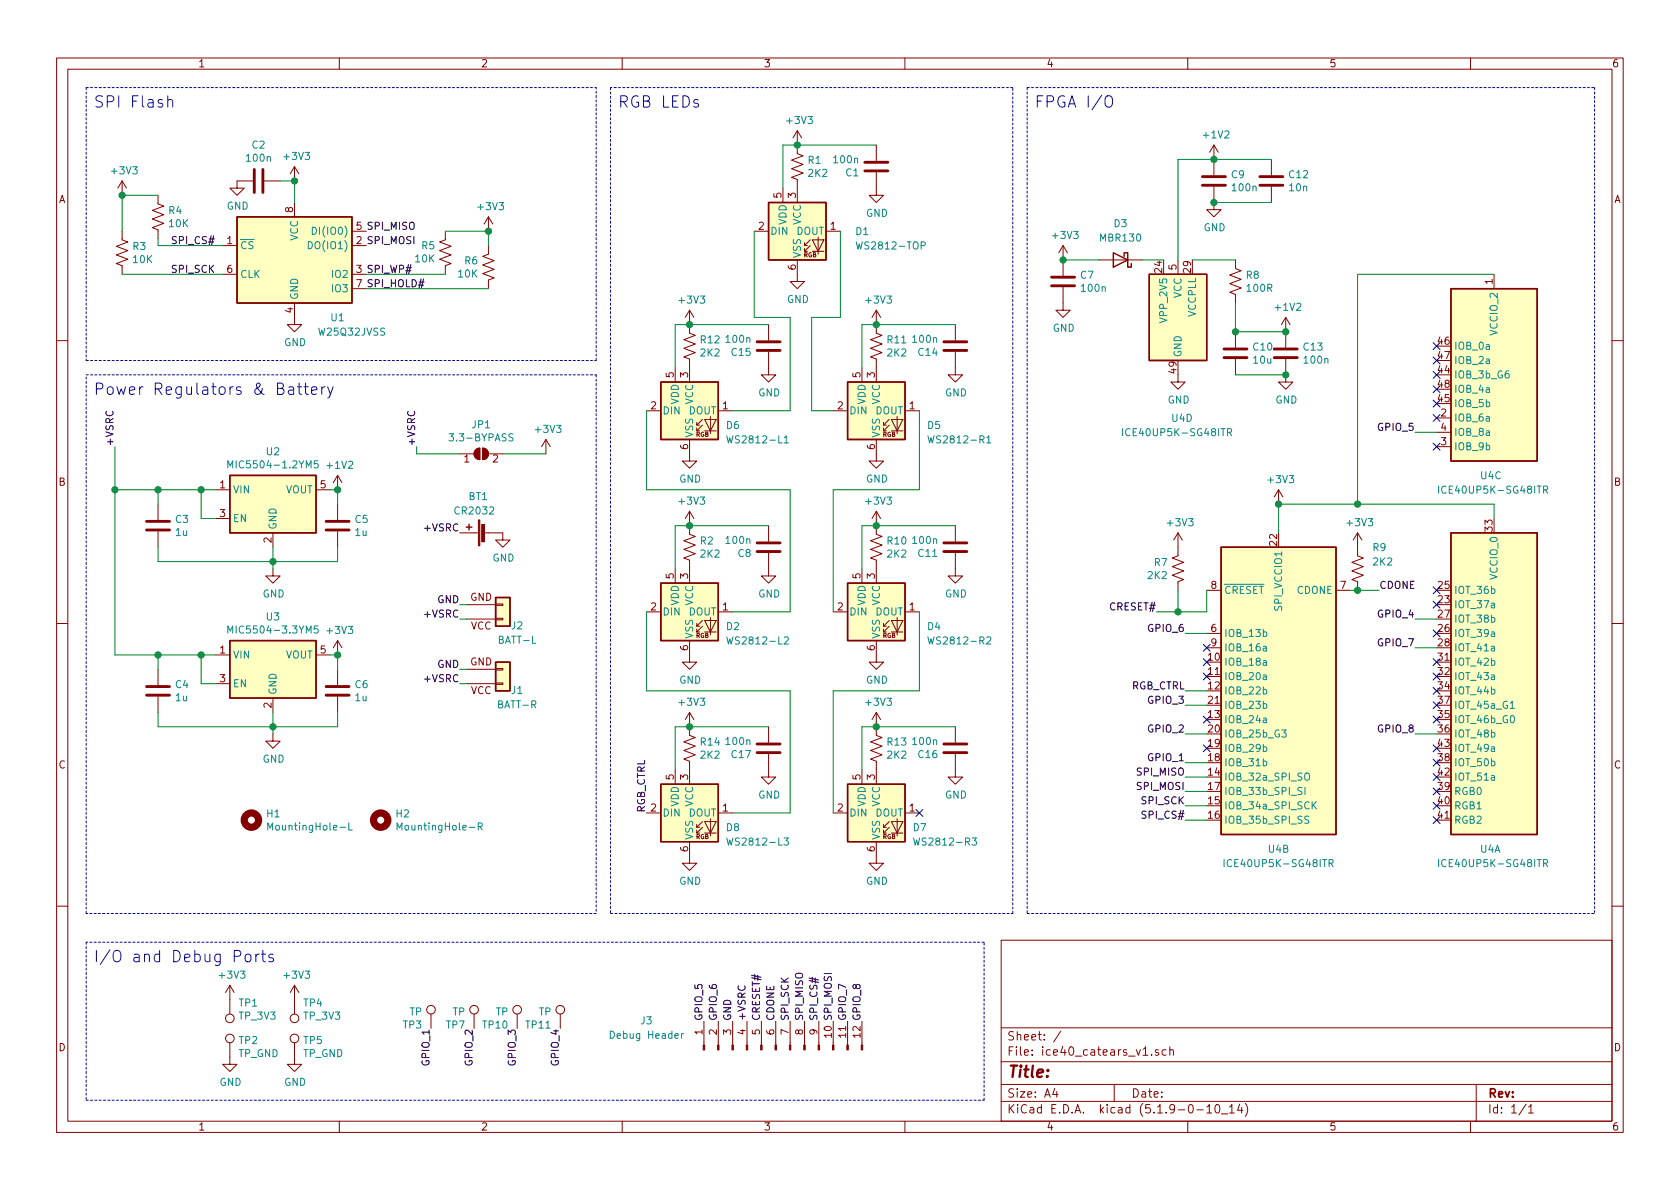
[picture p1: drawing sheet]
EESchema Schematic File Version 4
EELAYER 30 0
EELAYER END
$Descr A4 11693 8268
encoding utf-8
Sheet 1 1
Title ""
Date ""
Rev ""
Comp ""
Comment1 ""
Comment2 ""
Comment3 ""
Comment4 ""
$EndDescr
$Comp
L power:GND #PWR011
U 1 1
P 1900 3950
F 0 "#PWR011" H 1900 3700 50  0001 C CNN
F 1 "GND" H 1905 3777 50  0000 C CNN
F 2 "" H 1900 3950 50  0001 C CNN
F 3 "" H 1900 3950 50  0001 C CNN
	1    1900 3950
	1    0    0    -1  
$EndComp
$Comp
L Regulator_Linear:MIC5504-1.2YM5 U2
U 1 1
P 1900 3500
F 0 "U2" H 1900 3867 50  0000 C CNN
F 1 "MIC5504-1.2YM5" H 1900 3776 50  0000 C CNN
F 2 "Package_TO_SOT_SMD:SOT-23-5" H 1900 3100 50  0001 C CNN
F 3 "http://ww1.microchip.com/downloads/en/DeviceDoc/MIC550X.pdf" H 1650 3750 50  0001 C CNN
	1    1900 3500
	1    0    0    -1  
$EndComp
$Comp
L Device:C C5
U 1 1
P 2350 3650
F 0 "C5" H 2465 3696 50  0000 L CNN
F 1 "1u" H 2465 3605 50  0000 L CNN
F 2 "Capacitor_SMD:C_0603_1608Metric" H 2388 3500 50  0001 C CNN
F 3 "~" H 2350 3650 50  0001 C CNN
	1    2350 3650
	1    0    0    -1  
$EndComp
$Comp
L power:+1V2 #PWR013
U 1 1
P 2350 3400
F 0 "#PWR013" H 2350 3250 50  0001 C CNN
F 1 "+1V2" H 2365 3573 50  0000 C CNN
F 2 "" H 2350 3400 50  0001 C CNN
F 3 "" H 2350 3400 50  0001 C CNN
	1    2350 3400
	1    0    0    -1  
$EndComp
Wire Wire Line
	1900 3800 1900 3900
Wire Wire Line
	2300 3400 2350 3400
Wire Wire Line
	2350 3500 2350 3400
Wire Wire Line
	2350 3800 2350 3900
Wire Wire Line
	2350 3900 1900 3900
Connection ~ 1900 3900
Wire Wire Line
	1900 3900 1900 3950
Wire Wire Line
	1500 3600 1400 3600
Wire Wire Line
	1400 3600 1400 3400
Wire Wire Line
	1400 3400 1500 3400
$Comp
L Device:C C3
U 1 1
P 1100 3650
F 0 "C3" H 1215 3696 50  0000 L CNN
F 1 "1u" H 1215 3605 50  0000 L CNN
F 2 "Capacitor_SMD:C_0603_1608Metric" H 1138 3500 50  0001 C CNN
F 3 "~" H 1100 3650 50  0001 C CNN
	1    1100 3650
	1    0    0    -1  
$EndComp
Wire Wire Line
	1900 3900 1100 3900
Wire Wire Line
	1100 3900 1100 3800
Wire Wire Line
	1100 3500 1100 3400
Wire Wire Line
	1100 3400 1400 3400
Connection ~ 1400 3400
Wire Wire Line
	1100 3400 800  3400
Wire Wire Line
	800  3400 800  3100
Connection ~ 1100 3400
Text Label 800  3100 1    50   ~ 0
+VSRC
$Comp
L power:GND #PWR012
U 1 1
P 1900 5100
F 0 "#PWR012" H 1900 4850 50  0001 C CNN
F 1 "GND" H 1905 4927 50  0000 C CNN
F 2 "" H 1900 5100 50  0001 C CNN
F 3 "" H 1900 5100 50  0001 C CNN
	1    1900 5100
	1    0    0    -1  
$EndComp
$Comp
L Device:C C6
U 1 1
P 2350 4800
F 0 "C6" H 2465 4846 50  0000 L CNN
F 1 "1u" H 2465 4755 50  0000 L CNN
F 2 "Capacitor_SMD:C_0603_1608Metric" H 2388 4650 50  0001 C CNN
F 3 "~" H 2350 4800 50  0001 C CNN
	1    2350 4800
	1    0    0    -1  
$EndComp
Wire Wire Line
	1900 4950 1900 5050
Wire Wire Line
	2300 4550 2350 4550
Wire Wire Line
	2350 4650 2350 4550
Wire Wire Line
	2350 4950 2350 5050
Wire Wire Line
	2350 5050 1900 5050
Connection ~ 1900 5050
Wire Wire Line
	1900 5050 1900 5100
Wire Wire Line
	1500 4750 1400 4750
Wire Wire Line
	1400 4750 1400 4550
Wire Wire Line
	1400 4550 1500 4550
$Comp
L Device:C C4
U 1 1
P 1100 4800
F 0 "C4" H 1215 4846 50  0000 L CNN
F 1 "1u" H 1215 4755 50  0000 L CNN
F 2 "Capacitor_SMD:C_0603_1608Metric" H 1138 4650 50  0001 C CNN
F 3 "~" H 1100 4800 50  0001 C CNN
	1    1100 4800
	1    0    0    -1  
$EndComp
Wire Wire Line
	1900 5050 1100 5050
Wire Wire Line
	1100 5050 1100 4950
Wire Wire Line
	1100 4650 1100 4550
Wire Wire Line
	1100 4550 1400 4550
Connection ~ 1400 4550
Wire Wire Line
	1100 4550 800  4550
Connection ~ 1100 4550
Wire Wire Line
	800  3400 800  4550
Connection ~ 800  3400
$Comp
L Regulator_Linear:MIC5504-3.3YM5 U3
U 1 1
P 1900 4650
F 0 "U3" H 1900 5017 50  0000 C CNN
F 1 "MIC5504-3.3YM5" H 1900 4926 50  0000 C CNN
F 2 "Package_TO_SOT_SMD:SOT-23-5" H 1900 4250 50  0001 C CNN
F 3 "http://ww1.microchip.com/downloads/en/DeviceDoc/MIC550X.pdf" H 1650 4900 50  0001 C CNN
	1    1900 4650
	1    0    0    -1  
$EndComp
$Comp
L power:+3V3 #PWR014
U 1 1
P 2350 4550
F 0 "#PWR014" H 2350 4400 50  0001 C CNN
F 1 "+3V3" H 2365 4723 50  0000 C CNN
F 2 "" H 2350 4550 50  0001 C CNN
F 3 "" H 2350 4550 50  0001 C CNN
	1    2350 4550
	1    0    0    -1  
$EndComp
Text Label 3200 4300 2    50   ~ 0
+VSRC
$Comp
L power:GND #PWR09
U 1 1
P 2050 2200
F 0 "#PWR09" H 2050 1950 50  0001 C CNN
F 1 "GND" H 2055 2027 50  0000 C CNN
F 2 "" H 2050 2200 50  0001 C CNN
F 3 "" H 2050 2200 50  0001 C CNN
	1    2050 2200
	1    0    0    -1  
$EndComp
$Comp
L Device:C C2
U 1 1
P 1800 1250
F 0 "C2" V 1548 1250 50  0000 C CNN
F 1 "100n" V 1639 1250 50  0000 C CNN
F 2 "Capacitor_SMD:C_0603_1608Metric" H 1838 1100 50  0001 C CNN
F 3 "~" H 1800 1250 50  0001 C CNN
	1    1800 1250
	0    1    1    0   
$EndComp
$Comp
L power:+3V3 #PWR08
U 1 1
P 2050 1250
F 0 "#PWR08" H 2050 1100 50  0001 C CNN
F 1 "+3V3" H 2065 1423 50  0000 C CNN
F 2 "" H 2050 1250 50  0001 C CNN
F 3 "" H 2050 1250 50  0001 C CNN
	1    2050 1250
	1    0    0    -1  
$EndComp
Wire Wire Line
	2050 1250 1950 1250
Wire Wire Line
	2050 1250 2050 1400
Connection ~ 2050 1250
$Comp
L power:GND #PWR07
U 1 1
P 1650 1250
F 0 "#PWR07" H 1650 1000 50  0001 C CNN
F 1 "GND" H 1655 1077 50  0000 C CNN
F 2 "" H 1650 1250 50  0001 C CNN
F 3 "" H 1650 1250 50  0001 C CNN
	1    1650 1250
	1    0    0    -1  
$EndComp
$Comp
L Memory_Flash:W25Q32JVSS U1
U 1 1
P 2050 1800
F 0 "U1" H 2350 1400 50  0000 C CNN
F 1 "W25Q32JVSS" H 2450 1300 50  0000 C CNN
F 2 "Package_SO:SOIC-8_5.23x5.23mm_P1.27mm" H 2050 1800 50  0001 C CNN
F 3 "http://www.winbond.com/resource-files/w25q32jv%20revg%2003272018%20plus.pdf" H 2050 1800 50  0001 C CNN
	1    2050 1800
	1    0    0    -1  
$EndComp
$Comp
L Device:R_US R3
U 1 1
P 850 1750
F 0 "R3" H 918 1796 50  0000 L CNN
F 1 "10K" H 918 1705 50  0000 L CNN
F 2 "Resistor_SMD:R_0805_2012Metric" V 890 1740 50  0001 C CNN
F 3 "~" H 850 1750 50  0001 C CNN
	1    850  1750
	1    0    0    -1  
$EndComp
$Comp
L Device:R_US R4
U 1 1
P 1100 1500
F 0 "R4" H 1168 1546 50  0000 L CNN
F 1 "10K" H 1168 1455 50  0000 L CNN
F 2 "Resistor_SMD:R_0805_2012Metric" V 1140 1490 50  0001 C CNN
F 3 "~" H 1100 1500 50  0001 C CNN
	1    1100 1500
	1    0    0    -1  
$EndComp
$Comp
L Device:R_US R5
U 1 1
P 3100 1750
F 0 "R5" H 3033 1704 50  0000 R CNN
F 1 "10K" H 3033 1795 50  0000 R CNN
F 2 "Resistor_SMD:R_0805_2012Metric" V 3140 1740 50  0001 C CNN
F 3 "~" H 3100 1750 50  0001 C CNN
	1    3100 1750
	1    0    0    1   
$EndComp
$Comp
L Device:R_US R6
U 1 1
P 3400 1850
F 0 "R6" H 3468 1896 50  0000 L CNN
F 1 "10K" H 3468 1805 50  0000 L CNN
F 2 "Resistor_SMD:R_0805_2012Metric" V 3440 1840 50  0001 C CNN
F 3 "~" H 3400 1850 50  0001 C CNN
	1    3400 1850
	-1   0    0    -1  
$EndComp
Wire Wire Line
	3100 1600 3400 1600
Wire Wire Line
	3400 1600 3400 1700
$Comp
L power:+3V3 #PWR04
U 1 1
P 850 1350
F 0 "#PWR04" H 850 1200 50  0001 C CNN
F 1 "+3V3" H 865 1523 50  0000 C CNN
F 2 "" H 850 1350 50  0001 C CNN
F 3 "" H 850 1350 50  0001 C CNN
	1    850  1350
	1    0    0    -1  
$EndComp
$Comp
L power:+3V3 #PWR010
U 1 1
P 3400 1600
F 0 "#PWR010" H 3400 1450 50  0001 C CNN
F 1 "+3V3" H 3415 1773 50  0000 C CNN
F 2 "" H 3400 1600 50  0001 C CNN
F 3 "" H 3400 1600 50  0001 C CNN
	1    3400 1600
	1    0    0    -1  
$EndComp
Connection ~ 3400 1600
Text Label 2550 1600 0    50   ~ 0
SPI_MISO
Wire Wire Line
	3400 2000 2550 2000
Wire Wire Line
	2550 1900 3100 1900
Text Label 2550 1700 0    50   ~ 0
SPI_MOSI
Text Label 2550 1900 0    50   ~ 0
SPI_WP#
Text Label 2550 2000 0    50   ~ 0
SPI_HOLD#
Wire Wire Line
	1550 1900 850  1900
Wire Wire Line
	1550 1700 1100 1700
Text Label 1500 1700 2    50   ~ 0
SPI_CS#
Wire Wire Line
	1100 1350 850  1350
Wire Wire Line
	850  1350 850  1600
Connection ~ 850  1350
Wire Wire Line
	1100 1650 1100 1700
Text Label 1500 1900 2    50   ~ 0
SPI_SCK
$Comp
L ice40_catears_v1:JST-Battery J2
U 1 1
P 3500 4300
F 0 "J2" H 3600 4350 50  0000 C CNN
F 1 "BATT-L" H 3600 4450 50  0000 C CNN
F 2 "Connector_JST:JST_PH_S2B-PH-SM4-TB_1x02-1MP_P2.00mm_Horizontal" H 3500 4300 50  0001 C CNN
F 3 "~" H 3500 4300 50  0001 C CNN
	1    3500 4300
	1    0    0    1   
$EndComp
Wire Wire Line
	3250 4300 3200 4300
Wire Wire Line
	3250 4200 3200 4200
Text Label 3200 4200 2    50   ~ 0
GND
Text Label 5800 7100 1    50   ~ 0
SPI_MOSI
Text Label 5600 7100 1    50   ~ 0
SPI_MISO
Text Label 5500 7100 1    50   ~ 0
SPI_SCK
Text Label 5700 7100 1    50   ~ 0
SPI_CS#
Text Label 5300 7100 1    50   ~ 0
CRESET#
Text Label 5400 7100 1    50   ~ 0
CDONE
Text Label 5100 7100 1    50   ~ 0
GND
Text Label 5200 7100 1    50   ~ 0
+VSRC
$Comp
L Device:R_US R7
U 1 1
P 8200 3950
F 0 "R7" H 8268 3996 50  0000 L CNN
F 1 "2K2" H 8268 3905 50  0000 L CNN
F 2 "Resistor_SMD:R_0805_2012Metric" V 8240 3940 50  0001 C CNN
F 3 "~" H 8200 3950 50  0001 C CNN
	1    8200 3950
	-1   0    0    -1  
$EndComp
$Comp
L power:+3V3 #PWR018
U 1 1
P 8200 3800
F 0 "#PWR018" H 8200 3650 50  0001 C CNN
F 1 "+3V3" H 8215 3973 50  0000 C CNN
F 2 "" H 8200 3800 50  0001 C CNN
F 3 "" H 8200 3800 50  0001 C CNN
	1    8200 3800
	1    0    0    -1  
$EndComp
Text Label 8050 4250 2    50   ~ 0
CRESET#
Wire Wire Line
	8400 4250 8200 4250
Connection ~ 8200 4250
Text Label 8250 5500 2    50   ~ 0
SPI_MOSI
Text Label 8250 5400 2    50   ~ 0
SPI_MISO
Text Label 8250 5600 2    50   ~ 0
SPI_SCK
Text Label 8250 5700 2    50   ~ 0
SPI_CS#
Wire Wire Line
	8400 5700 8250 5700
Wire Wire Line
	8400 5600 8250 5600
Wire Wire Line
	8400 5500 8250 5500
Wire Wire Line
	8400 5400 8250 5400
NoConn ~ 10000 4200
NoConn ~ 10000 4600
NoConn ~ 10000 5200
NoConn ~ 10000 5500
NoConn ~ 10000 5600
NoConn ~ 10000 5700
NoConn ~ 10000 3100
NoConn ~ 10000 2800
NoConn ~ 10000 2600
NoConn ~ 10000 2500
NoConn ~ 10000 2400
NoConn ~ 8400 4700
NoConn ~ 8400 4600
NoConn ~ 8400 4500
Connection ~ 2350 4550
Connection ~ 2350 3400
Wire Wire Line
	10400 1900 9450 1900
Wire Wire Line
	8250 5300 8400 5300
Wire Notes Line
	600  600  600  2500
Wire Notes Line
	4150 2500 4150 600 
Text Notes 650  750  0    79   ~ 0
SPI Flash
Text Notes 650  2750 0    79   ~ 0
Power Regulators & Battery
Wire Notes Line
	600  2500 4150 2500
Wire Notes Line
	600  600  4150 600 
Wire Notes Line
	11100 600  11100 6350
Wire Notes Line
	7150 600  7150 6350
$Comp
L Jumper:SolderJumper_2_Open JP1
U 1 1
P 3350 3150
F 0 "JP1" H 3350 3355 50  0000 C CNN
F 1 "3.3-BYPASS" H 3350 3264 50  0000 C CNN
F 2 "Jumper:SolderJumper-2_P1.3mm_Open_RoundedPad1.0x1.5mm" H 3350 3150 50  0001 C CNN
F 3 "~" H 3350 3150 50  0001 C CNN
	1    3350 3150
	1    0    0    -1  
$EndComp
$Comp
L power:+3V3 #PWR015
U 1 1
P 3800 3150
F 0 "#PWR015" H 3800 3000 50  0001 C CNN
F 1 "+3V3" H 3815 3323 50  0000 C CNN
F 2 "" H 3800 3150 50  0001 C CNN
F 3 "" H 3800 3150 50  0001 C CNN
	1    3800 3150
	1    0    0    -1  
$EndComp
Wire Wire Line
	3800 3150 3500 3150
Text Label 2900 3100 1    50   ~ 0
+VSRC
Wire Wire Line
	2900 3100 2900 3150
Wire Wire Line
	2900 3150 3200 3150
$Comp
L power:GND #PWR02
U 1 1
P 5550 1900
F 0 "#PWR02" H 5550 1650 50  0001 C CNN
F 1 "GND" H 5555 1727 50  0000 C CNN
F 2 "" H 5550 1900 50  0001 C CNN
F 3 "" H 5550 1900 50  0001 C CNN
	1    5550 1900
	1    0    0    -1  
$EndComp
$Comp
L power:+3V3 #PWR01
U 1 1
P 5550 1000
F 0 "#PWR01" H 5550 850 50  0001 C CNN
F 1 "+3V3" H 5565 1173 50  0000 C CNN
F 2 "" H 5550 1000 50  0001 C CNN
F 3 "" H 5550 1000 50  0001 C CNN
	1    5550 1000
	1    0    0    -1  
$EndComp
$Comp
L Device:R_US R1
U 1 1
P 5550 1150
F 0 "R1" H 5618 1196 50  0000 L CNN
F 1 "2K2" H 5618 1105 50  0000 L CNN
F 2 "Resistor_SMD:R_0805_2012Metric" V 5590 1140 50  0001 C CNN
F 3 "~" H 5550 1150 50  0001 C CNN
	1    5550 1150
	1    0    0    -1  
$EndComp
Wire Wire Line
	5550 1000 5450 1000
Wire Wire Line
	5450 1000 5450 1300
Connection ~ 5550 1000
Text Label 4500 5650 1    50   ~ 0
RGB_CTRL
$Comp
L Connector:Conn_01x12_Male J3
U 1 1
P 5400 7300
F 0 "J3" V 5600 8200 50  0000 C CNN
F 1 "Debug Header" V 5500 8200 50  0000 C CNN
F 2 "Connector_PinHeader_2.54mm:PinHeader_1x12_P2.54mm_Vertical" H 5400 7300 50  0001 C CNN
F 3 "~" H 5400 7300 50  0001 C CNN
	1    5400 7300
	0    -1   -1   0   
$EndComp
$Comp
L Device:Battery_Cell BT1
U 1 1
P 3400 3700
F 0 "BT1" V 3650 3700 50  0000 L CNN
F 1 "CR2032" V 3550 3650 50  0000 L CNN
F 2 "Battery:BatteryHolder_Keystone_1060_1x2032" V 3400 3760 50  0001 C CNN
F 3 "~" V 3400 3760 50  0001 C CNN
	1    3400 3700
	0    -1   -1   0   
$EndComp
$Comp
L power:GND #PWR0101
U 1 1
P 3500 3700
F 0 "#PWR0101" H 3500 3450 50  0001 C CNN
F 1 "GND" H 3505 3527 50  0000 C CNN
F 2 "" H 3500 3700 50  0001 C CNN
F 3 "" H 3500 3700 50  0001 C CNN
	1    3500 3700
	1    0    0    -1  
$EndComp
Text Label 3200 3700 2    50   ~ 0
+VSRC
Wire Wire Line
	8200 4100 8200 4250
Wire Wire Line
	8050 4250 8200 4250
NoConn ~ 10000 5400
NoConn ~ 10000 5300
NoConn ~ 10000 5000
NoConn ~ 10000 4900
NoConn ~ 10000 4800
NoConn ~ 10000 4700
NoConn ~ 10000 4400
NoConn ~ 10000 4100
NoConn ~ 10000 2900
NoConn ~ 10000 2700
NoConn ~ 8400 5000
$Comp
L Device:C C1
U 1 1
P 6100 1150
F 0 "C1" H 6215 1196 50  0000 L CNN
F 1 "100n" H 6215 1105 50  0000 L CNN
F 2 "Capacitor_SMD:C_0603_1608Metric" H 6138 1000 50  0001 C CNN
F 3 "~" H 6100 1150 50  0001 C CNN
	1    6100 1150
	-1   0    0    1   
$EndComp
$Comp
L power:GND #PWR0102
U 1 1
P 6100 1300
F 0 "#PWR0102" H 6100 1050 50  0001 C CNN
F 1 "GND" H 6105 1127 50  0000 C CNN
F 2 "" H 6100 1300 50  0001 C CNN
F 3 "" H 6100 1300 50  0001 C CNN
	1    6100 1300
	1    0    0    -1  
$EndComp
Wire Wire Line
	5550 1000 6100 1000
Text Label 8250 5300 2    50   ~ 0
GPIO_1
Text Label 8250 5100 2    50   ~ 0
GPIO_2
Text Label 8250 4900 2    50   ~ 0
GPIO_3
Wire Wire Line
	8250 4900 8400 4900
Wire Wire Line
	8400 5100 8250 5100
Wire Wire Line
	10000 4300 9850 4300
Text Label 9850 4300 2    50   ~ 0
GPIO_4
$Comp
L ice40_catears_v1:JST-Battery J1
U 1 1
P 3500 4750
F 0 "J1" H 3600 4800 50  0000 C CNN
F 1 "BATT-R" H 3600 4900 50  0000 C CNN
F 2 "Connector_JST:JST_PH_S2B-PH-SM4-TB_1x02-1MP_P2.00mm_Horizontal" H 3500 4750 50  0001 C CNN
F 3 "~" H 3500 4750 50  0001 C CNN
	1    3500 4750
	1    0    0    1   
$EndComp
Text Label 3200 4750 2    50   ~ 0
+VSRC
Text Label 3200 4650 2    50   ~ 0
GND
Wire Wire Line
	3200 4650 3250 4650
Wire Wire Line
	3250 4750 3200 4750
NoConn ~ 8400 5200
Text Label 4900 7100 1    50   ~ 0
GPIO_5
Text Label 9850 3000 2    50   ~ 0
GPIO_5
$Comp
L FPGA_Lattice:ICE40UP5K-SG48ITR U4
U 3 1
P 10400 2600
F 0 "U4" H 10300 1900 50  0000 L CNN
F 1 "ICE40UP5K-SG48ITR" H 10000 1800 50  0000 L CNN
F 2 "Package_DFN_QFN:QFN-48-1EP_7x7mm_P0.5mm_EP5.6x5.6mm" H 10400 1250 50  0001 C CNN
F 3 "http://www.latticesemi.com/Products/FPGAandCPLD/iCE40Ultra" H 10000 3600 50  0001 C CNN
	3    10400 2600
	1    0    0    -1  
$EndComp
Wire Wire Line
	9850 3000 10000 3000
Text Label 8250 4400 2    50   ~ 0
GPIO_6
Wire Wire Line
	8400 4400 8250 4400
Text Label 5000 7100 1    50   ~ 0
GPIO_6
Text Label 9850 4500 2    50   ~ 0
GPIO_7
Wire Wire Line
	10000 4500 9850 4500
Text Label 5900 7100 1    50   ~ 0
GPIO_7
Text Label 6000 7100 1    50   ~ 0
GPIO_8
Text Label 9850 5100 2    50   ~ 0
GPIO_8
Wire Wire Line
	10000 5100 9850 5100
$Comp
L LED:WS2812 D6
U 1 1
P 4800 2850
F 0 "D6" H 5050 2750 50  0000 L CNN
F 1 "WS2812-L1" H 5050 2650 50  0000 L CNN
F 2 "LED_SMD:LED_WS2812_PLCC6_5.0x5.0mm_P1.6mm" H 4850 2550 50  0001 L TNN
F 3 "https://cdn-shop.adafruit.com/datasheets/WS2812.pdf" H 4900 2475 50  0001 L TNN
	1    4800 2850
	1    0    0    -1  
$EndComp
$Comp
L power:GND #PWR0107
U 1 1
P 4800 3150
F 0 "#PWR0107" H 4800 2900 50  0001 C CNN
F 1 "GND" H 4805 2977 50  0000 C CNN
F 2 "" H 4800 3150 50  0001 C CNN
F 3 "" H 4800 3150 50  0001 C CNN
	1    4800 3150
	1    0    0    -1  
$EndComp
$Comp
L power:+3V3 #PWR0108
U 1 1
P 4800 2250
F 0 "#PWR0108" H 4800 2100 50  0001 C CNN
F 1 "+3V3" H 4815 2423 50  0000 C CNN
F 2 "" H 4800 2250 50  0001 C CNN
F 3 "" H 4800 2250 50  0001 C CNN
	1    4800 2250
	1    0    0    -1  
$EndComp
$Comp
L Device:R_US R12
U 1 1
P 4800 2400
F 0 "R12" H 4868 2446 50  0000 L CNN
F 1 "2K2" H 4868 2355 50  0000 L CNN
F 2 "Resistor_SMD:R_0805_2012Metric" V 4840 2390 50  0001 C CNN
F 3 "~" H 4800 2400 50  0001 C CNN
	1    4800 2400
	1    0    0    -1  
$EndComp
Wire Wire Line
	4800 2250 4700 2250
Wire Wire Line
	4700 2250 4700 2550
Connection ~ 4800 2250
$Comp
L Device:C C15
U 1 1
P 5350 2400
F 0 "C15" H 5465 2446 50  0000 L CNN
F 1 "100n" H 5465 2355 50  0000 L CNN
F 2 "Capacitor_SMD:C_0603_1608Metric" H 5388 2250 50  0001 C CNN
F 3 "~" H 5350 2400 50  0001 C CNN
	1    5350 2400
	-1   0    0    1   
$EndComp
$Comp
L power:GND #PWR0109
U 1 1
P 5350 2550
F 0 "#PWR0109" H 5350 2300 50  0001 C CNN
F 1 "GND" H 5355 2377 50  0000 C CNN
F 2 "" H 5350 2550 50  0001 C CNN
F 3 "" H 5350 2550 50  0001 C CNN
	1    5350 2550
	1    0    0    -1  
$EndComp
Wire Wire Line
	4800 2250 5350 2250
$Comp
L power:GND #PWR0110
U 1 1
P 4800 4550
F 0 "#PWR0110" H 4800 4300 50  0001 C CNN
F 1 "GND" H 4805 4377 50  0000 C CNN
F 2 "" H 4800 4550 50  0001 C CNN
F 3 "" H 4800 4550 50  0001 C CNN
	1    4800 4550
	1    0    0    -1  
$EndComp
$Comp
L power:+3V3 #PWR0111
U 1 1
P 4800 3650
F 0 "#PWR0111" H 4800 3500 50  0001 C CNN
F 1 "+3V3" H 4815 3823 50  0000 C CNN
F 2 "" H 4800 3650 50  0001 C CNN
F 3 "" H 4800 3650 50  0001 C CNN
	1    4800 3650
	1    0    0    -1  
$EndComp
$Comp
L Device:R_US R2
U 1 1
P 4800 3800
F 0 "R2" H 4868 3846 50  0000 L CNN
F 1 "2K2" H 4868 3755 50  0000 L CNN
F 2 "Resistor_SMD:R_0805_2012Metric" V 4840 3790 50  0001 C CNN
F 3 "~" H 4800 3800 50  0001 C CNN
	1    4800 3800
	1    0    0    -1  
$EndComp
Wire Wire Line
	4800 3650 4700 3650
Wire Wire Line
	4700 3650 4700 3950
Connection ~ 4800 3650
$Comp
L Device:C C8
U 1 1
P 5350 3800
F 0 "C8" H 5465 3846 50  0000 L CNN
F 1 "100n" H 5465 3755 50  0000 L CNN
F 2 "Capacitor_SMD:C_0603_1608Metric" H 5388 3650 50  0001 C CNN
F 3 "~" H 5350 3800 50  0001 C CNN
	1    5350 3800
	-1   0    0    1   
$EndComp
$Comp
L power:GND #PWR0112
U 1 1
P 5350 3950
F 0 "#PWR0112" H 5350 3700 50  0001 C CNN
F 1 "GND" H 5355 3777 50  0000 C CNN
F 2 "" H 5350 3950 50  0001 C CNN
F 3 "" H 5350 3950 50  0001 C CNN
	1    5350 3950
	1    0    0    -1  
$EndComp
Wire Wire Line
	4800 3650 5350 3650
$Comp
L power:+3V3 #PWR0114
U 1 1
P 6100 2250
F 0 "#PWR0114" H 6100 2100 50  0001 C CNN
F 1 "+3V3" H 6115 2423 50  0000 C CNN
F 2 "" H 6100 2250 50  0001 C CNN
F 3 "" H 6100 2250 50  0001 C CNN
	1    6100 2250
	1    0    0    -1  
$EndComp
Wire Wire Line
	6100 2250 6000 2250
Connection ~ 6100 2250
Wire Wire Line
	6100 2250 6650 2250
Wire Wire Line
	6100 5050 6650 5050
$Comp
L power:GND #PWR0119
U 1 1
P 6650 5350
F 0 "#PWR0119" H 6650 5100 50  0001 C CNN
F 1 "GND" H 6655 5177 50  0000 C CNN
F 2 "" H 6650 5350 50  0001 C CNN
F 3 "" H 6650 5350 50  0001 C CNN
	1    6650 5350
	1    0    0    -1  
$EndComp
$Comp
L Device:C C16
U 1 1
P 6650 5200
F 0 "C16" H 6765 5246 50  0000 L CNN
F 1 "100n" H 6765 5155 50  0000 L CNN
F 2 "Capacitor_SMD:C_0603_1608Metric" H 6688 5050 50  0001 C CNN
F 3 "~" H 6650 5200 50  0001 C CNN
	1    6650 5200
	-1   0    0    1   
$EndComp
Connection ~ 6100 5050
Wire Wire Line
	6000 5050 6000 5350
Wire Wire Line
	6100 5050 6000 5050
$Comp
L Device:R_US R13
U 1 1
P 6100 5200
F 0 "R13" H 6168 5246 50  0000 L CNN
F 1 "2K2" H 6168 5155 50  0000 L CNN
F 2 "Resistor_SMD:R_0805_2012Metric" V 6140 5190 50  0001 C CNN
F 3 "~" H 6100 5200 50  0001 C CNN
	1    6100 5200
	1    0    0    -1  
$EndComp
$Comp
L power:+3V3 #PWR0120
U 1 1
P 6100 5050
F 0 "#PWR0120" H 6100 4900 50  0001 C CNN
F 1 "+3V3" H 6115 5223 50  0000 C CNN
F 2 "" H 6100 5050 50  0001 C CNN
F 3 "" H 6100 5050 50  0001 C CNN
	1    6100 5050
	1    0    0    -1  
$EndComp
$Comp
L power:GND #PWR0121
U 1 1
P 6100 5950
F 0 "#PWR0121" H 6100 5700 50  0001 C CNN
F 1 "GND" H 6105 5777 50  0000 C CNN
F 2 "" H 6100 5950 50  0001 C CNN
F 3 "" H 6100 5950 50  0001 C CNN
	1    6100 5950
	1    0    0    -1  
$EndComp
$Comp
L LED:WS2812 D7
U 1 1
P 6100 5650
F 0 "D7" H 6350 5550 50  0000 L CNN
F 1 "WS2812-R3" H 6350 5450 50  0000 L CNN
F 2 "LED_SMD:LED_WS2812_PLCC6_5.0x5.0mm_P1.6mm" H 6150 5350 50  0001 L TNN
F 3 "https://cdn-shop.adafruit.com/datasheets/WS2812.pdf" H 6200 5275 50  0001 L TNN
	1    6100 5650
	1    0    0    -1  
$EndComp
Wire Wire Line
	6100 3650 6650 3650
$Comp
L power:GND #PWR0118
U 1 1
P 6650 3950
F 0 "#PWR0118" H 6650 3700 50  0001 C CNN
F 1 "GND" H 6655 3777 50  0000 C CNN
F 2 "" H 6650 3950 50  0001 C CNN
F 3 "" H 6650 3950 50  0001 C CNN
	1    6650 3950
	1    0    0    -1  
$EndComp
$Comp
L Device:C C11
U 1 1
P 6650 3800
F 0 "C11" H 6765 3846 50  0000 L CNN
F 1 "100n" H 6765 3755 50  0000 L CNN
F 2 "Capacitor_SMD:C_0603_1608Metric" H 6688 3650 50  0001 C CNN
F 3 "~" H 6650 3800 50  0001 C CNN
	1    6650 3800
	-1   0    0    1   
$EndComp
Connection ~ 6100 3650
Wire Wire Line
	6000 3650 6000 3950
Wire Wire Line
	6100 3650 6000 3650
$Comp
L Device:R_US R10
U 1 1
P 6100 3800
F 0 "R10" H 6168 3846 50  0000 L CNN
F 1 "2K2" H 6168 3755 50  0000 L CNN
F 2 "Resistor_SMD:R_0805_2012Metric" V 6140 3790 50  0001 C CNN
F 3 "~" H 6100 3800 50  0001 C CNN
	1    6100 3800
	1    0    0    -1  
$EndComp
$Comp
L power:+3V3 #PWR0117
U 1 1
P 6100 3650
F 0 "#PWR0117" H 6100 3500 50  0001 C CNN
F 1 "+3V3" H 6115 3823 50  0000 C CNN
F 2 "" H 6100 3650 50  0001 C CNN
F 3 "" H 6100 3650 50  0001 C CNN
	1    6100 3650
	1    0    0    -1  
$EndComp
$Comp
L power:GND #PWR0116
U 1 1
P 6100 4550
F 0 "#PWR0116" H 6100 4300 50  0001 C CNN
F 1 "GND" H 6105 4377 50  0000 C CNN
F 2 "" H 6100 4550 50  0001 C CNN
F 3 "" H 6100 4550 50  0001 C CNN
	1    6100 4550
	1    0    0    -1  
$EndComp
$Comp
L power:GND #PWR0115
U 1 1
P 6650 2550
F 0 "#PWR0115" H 6650 2300 50  0001 C CNN
F 1 "GND" H 6655 2377 50  0000 C CNN
F 2 "" H 6650 2550 50  0001 C CNN
F 3 "" H 6650 2550 50  0001 C CNN
	1    6650 2550
	1    0    0    -1  
$EndComp
$Comp
L Device:C C14
U 1 1
P 6650 2400
F 0 "C14" H 6765 2446 50  0000 L CNN
F 1 "100n" H 6765 2355 50  0000 L CNN
F 2 "Capacitor_SMD:C_0603_1608Metric" H 6688 2250 50  0001 C CNN
F 3 "~" H 6650 2400 50  0001 C CNN
	1    6650 2400
	-1   0    0    1   
$EndComp
Wire Wire Line
	6000 2250 6000 2550
$Comp
L Device:R_US R11
U 1 1
P 6100 2400
F 0 "R11" H 6168 2446 50  0000 L CNN
F 1 "2K2" H 6168 2355 50  0000 L CNN
F 2 "Resistor_SMD:R_0805_2012Metric" V 6140 2390 50  0001 C CNN
F 3 "~" H 6100 2400 50  0001 C CNN
	1    6100 2400
	1    0    0    -1  
$EndComp
$Comp
L power:GND #PWR0113
U 1 1
P 6100 3150
F 0 "#PWR0113" H 6100 2900 50  0001 C CNN
F 1 "GND" H 6105 2977 50  0000 C CNN
F 2 "" H 6100 3150 50  0001 C CNN
F 3 "" H 6100 3150 50  0001 C CNN
	1    6100 3150
	1    0    0    -1  
$EndComp
Wire Wire Line
	4800 5050 5350 5050
$Comp
L power:GND #PWR0122
U 1 1
P 5350 5350
F 0 "#PWR0122" H 5350 5100 50  0001 C CNN
F 1 "GND" H 5355 5177 50  0000 C CNN
F 2 "" H 5350 5350 50  0001 C CNN
F 3 "" H 5350 5350 50  0001 C CNN
	1    5350 5350
	1    0    0    -1  
$EndComp
$Comp
L Device:C C17
U 1 1
P 5350 5200
F 0 "C17" H 5465 5246 50  0000 L CNN
F 1 "100n" H 5465 5155 50  0000 L CNN
F 2 "Capacitor_SMD:C_0603_1608Metric" H 5388 5050 50  0001 C CNN
F 3 "~" H 5350 5200 50  0001 C CNN
	1    5350 5200
	-1   0    0    1   
$EndComp
Connection ~ 4800 5050
Wire Wire Line
	4700 5050 4700 5350
Wire Wire Line
	4800 5050 4700 5050
$Comp
L Device:R_US R14
U 1 1
P 4800 5200
F 0 "R14" H 4868 5246 50  0000 L CNN
F 1 "2K2" H 4868 5155 50  0000 L CNN
F 2 "Resistor_SMD:R_0805_2012Metric" V 4840 5190 50  0001 C CNN
F 3 "~" H 4800 5200 50  0001 C CNN
	1    4800 5200
	1    0    0    -1  
$EndComp
$Comp
L power:+3V3 #PWR0123
U 1 1
P 4800 5050
F 0 "#PWR0123" H 4800 4900 50  0001 C CNN
F 1 "+3V3" H 4815 5223 50  0000 C CNN
F 2 "" H 4800 5050 50  0001 C CNN
F 3 "" H 4800 5050 50  0001 C CNN
	1    4800 5050
	1    0    0    -1  
$EndComp
$Comp
L power:GND #PWR0124
U 1 1
P 4800 5950
F 0 "#PWR0124" H 4800 5700 50  0001 C CNN
F 1 "GND" H 4805 5777 50  0000 C CNN
F 2 "" H 4800 5950 50  0001 C CNN
F 3 "" H 4800 5950 50  0001 C CNN
	1    4800 5950
	1    0    0    -1  
$EndComp
$Comp
L LED:WS2812 D8
U 1 1
P 4800 5650
F 0 "D8" H 5050 5550 50  0000 L CNN
F 1 "WS2812-L3" H 5050 5450 50  0000 L CNN
F 2 "LED_SMD:LED_WS2812_PLCC6_5.0x5.0mm_P1.6mm" H 4850 5350 50  0001 L TNN
F 3 "https://cdn-shop.adafruit.com/datasheets/WS2812.pdf" H 4900 5275 50  0001 L TNN
	1    4800 5650
	1    0    0    -1  
$EndComp
$Comp
L Mechanical:MountingHole H1
U 1 1
P 1750 5700
F 0 "H1" H 1850 5746 50  0000 L CNN
F 1 "MountingHole-L" H 1850 5655 50  0000 L CNN
F 2 "MountingHole:MountingHole_3.2mm_M3_Pad_Via" H 1750 5700 50  0001 C CNN
F 3 "~" H 1750 5700 50  0001 C CNN
	1    1750 5700
	1    0    0    -1  
$EndComp
$Comp
L Mechanical:MountingHole H2
U 1 1
P 2650 5700
F 0 "H2" H 2750 5746 50  0000 L CNN
F 1 "MountingHole-R" H 2750 5655 50  0000 L CNN
F 2 "MountingHole:MountingHole_3.2mm_M3_Pad_Via" H 2650 5700 50  0001 C CNN
F 3 "~" H 2650 5700 50  0001 C CNN
	1    2650 5700
	1    0    0    -1  
$EndComp
NoConn ~ 6400 5650
Text Label 8250 4800 2    50   ~ 0
RGB_CTRL
Wire Wire Line
	8400 4100 8400 4250
Wire Wire Line
	8400 4800 8250 4800
$Comp
L LED:WS2812 D2
U 1 1
P 4800 4250
F 0 "D2" H 5050 4150 50  0000 L CNN
F 1 "WS2812-L2" H 5050 4050 50  0000 L CNN
F 2 "LED_SMD:LED_WS2812_PLCC6_5.0x5.0mm_P1.6mm" H 4850 3950 50  0001 L TNN
F 3 "https://cdn-shop.adafruit.com/datasheets/WS2812.pdf" H 4900 3875 50  0001 L TNN
	1    4800 4250
	1    0    0    -1  
$EndComp
Wire Wire Line
	4500 4250 4500 4800
Wire Wire Line
	4500 4800 5500 4800
Wire Wire Line
	5500 4800 5500 5650
Wire Wire Line
	5500 5650 5100 5650
Wire Wire Line
	4500 2850 4500 3400
Wire Wire Line
	4500 3400 5500 3400
Wire Wire Line
	5500 3400 5500 4250
Wire Wire Line
	5500 4250 5100 4250
Wire Wire Line
	5250 1600 5250 2200
Wire Wire Line
	5250 2200 5500 2200
Wire Wire Line
	5500 2200 5500 2850
Wire Wire Line
	5500 2850 5100 2850
$Comp
L LED:WS2812 D1
U 1 1
P 5550 1600
F 0 "D1" H 5950 1600 50  0000 L CNN
F 1 "WS2812-TOP" H 5950 1500 50  0000 L CNN
F 2 "LED_SMD:LED_WS2812_PLCC6_5.0x5.0mm_P1.6mm" H 5600 1300 50  0001 L TNN
F 3 "https://cdn-shop.adafruit.com/datasheets/WS2812.pdf" H 5650 1225 50  0001 L TNN
	1    5550 1600
	1    0    0    -1  
$EndComp
Wire Wire Line
	5850 1600 5850 2200
Wire Wire Line
	5850 2200 5650 2200
Wire Wire Line
	5650 2200 5650 2850
Wire Wire Line
	5650 2850 5800 2850
$Comp
L LED:WS2812 D5
U 1 1
P 6100 2850
F 0 "D5" H 6450 2750 50  0000 L CNN
F 1 "WS2812-R1" H 6450 2650 50  0000 L CNN
F 2 "LED_SMD:LED_WS2812_PLCC6_5.0x5.0mm_P1.6mm" H 6150 2550 50  0001 L TNN
F 3 "https://cdn-shop.adafruit.com/datasheets/WS2812.pdf" H 6200 2475 50  0001 L TNN
	1    6100 2850
	1    0    0    -1  
$EndComp
Wire Wire Line
	6400 2850 6400 3400
Wire Wire Line
	6400 3400 5800 3400
Wire Wire Line
	5800 3400 5800 4250
$Comp
L LED:WS2812 D4
U 1 1
P 6100 4250
F 0 "D4" H 6450 4150 50  0000 L CNN
F 1 "WS2812-R2" H 6450 4050 50  0000 L CNN
F 2 "LED_SMD:LED_WS2812_PLCC6_5.0x5.0mm_P1.6mm" H 6150 3950 50  0001 L TNN
F 3 "https://cdn-shop.adafruit.com/datasheets/WS2812.pdf" H 6200 3875 50  0001 L TNN
	1    6100 4250
	1    0    0    -1  
$EndComp
Wire Wire Line
	6400 4250 6400 4800
Wire Wire Line
	6400 4800 5800 4800
Wire Wire Line
	5800 4800 5800 5650
$Comp
L FPGA_Lattice:ICE40UP5K-SG48ITR U4
U 2 1
P 8900 4800
F 0 "U4" H 8900 3700 50  0000 C CNN
F 1 "ICE40UP5K-SG48ITR" H 8900 3600 50  0000 C CNN
F 2 "Package_DFN_QFN:QFN-48-1EP_7x7mm_P0.5mm_EP5.6x5.6mm" H 8900 3450 50  0001 C CNN
F 3 "http://www.latticesemi.com/Products/FPGAandCPLD/iCE40Ultra" H 8500 5800 50  0001 C CNN
	2    8900 4800
	1    0    0    -1  
$EndComp
Text Label 9600 4100 0    50   ~ 0
CDONE
$Comp
L power:+3V3 #PWR026
U 1 1
P 9450 3800
F 0 "#PWR026" H 9450 3650 50  0001 C CNN
F 1 "+3V3" H 9465 3973 50  0000 C CNN
F 2 "" H 9450 3800 50  0001 C CNN
F 3 "" H 9450 3800 50  0001 C CNN
	1    9450 3800
	1    0    0    -1  
$EndComp
$Comp
L Device:R_US R9
U 1 1
P 9450 3950
F 0 "R9" H 9550 4100 50  0000 L CNN
F 1 "2K2" H 9550 4000 50  0000 L CNN
F 2 "Resistor_SMD:R_0805_2012Metric" V 9490 3940 50  0001 C CNN
F 3 "~" H 9450 3950 50  0001 C CNN
	1    9450 3950
	1    0    0    -1  
$EndComp
$Comp
L power:+3V3 #PWR022
U 1 1
P 8900 3500
F 0 "#PWR022" H 8900 3350 50  0001 C CNN
F 1 "+3V3" H 8915 3673 50  0000 C CNN
F 2 "" H 8900 3500 50  0001 C CNN
F 3 "" H 8900 3500 50  0001 C CNN
	1    8900 3500
	1    0    0    -1  
$EndComp
$Comp
L FPGA_Lattice:ICE40UP5K-SG48ITR U4
U 1 1
P 10400 4700
F 0 "U4" H 10300 3500 50  0000 L CNN
F 1 "ICE40UP5K-SG48ITR" H 10000 3400 50  0000 L CNN
F 2 "Package_DFN_QFN:QFN-48-1EP_7x7mm_P0.5mm_EP5.6x5.6mm" H 10400 3350 50  0001 C CNN
F 3 "http://www.latticesemi.com/Products/FPGAandCPLD/iCE40Ultra" H 10000 5700 50  0001 C CNN
	1    10400 4700
	1    0    0    -1  
$EndComp
Wire Wire Line
	10400 3600 10400 3500
Wire Wire Line
	10400 3500 9450 3500
Wire Wire Line
	8900 3500 8900 3700
Wire Wire Line
	9400 4100 9450 4100
Connection ~ 9450 4100
Wire Wire Line
	9450 4100 9600 4100
Connection ~ 8900 3500
Wire Wire Line
	9450 1900 9450 3500
Connection ~ 9450 3500
Wire Wire Line
	9450 3500 8900 3500
Text Notes 7200 750  0    79   ~ 0
FPGA I/O
Wire Wire Line
	8450 1100 8200 1100
Wire Wire Line
	8200 1100 8200 1800
$Comp
L power:GND #PWR021
U 1 1
P 8450 1400
F 0 "#PWR021" H 8450 1150 50  0001 C CNN
F 1 "GND" H 8455 1227 50  0000 C CNN
F 2 "" H 8450 1400 50  0001 C CNN
F 3 "" H 8450 1400 50  0001 C CNN
	1    8450 1400
	1    0    0    -1  
$EndComp
$Comp
L power:+1V2 #PWR020
U 1 1
P 8450 1100
F 0 "#PWR020" H 8450 950 50  0001 C CNN
F 1 "+1V2" H 8465 1273 50  0000 C CNN
F 2 "" H 8450 1100 50  0001 C CNN
F 3 "" H 8450 1100 50  0001 C CNN
	1    8450 1100
	1    0    0    -1  
$EndComp
Connection ~ 8450 1100
Wire Wire Line
	8850 1100 8450 1100
Connection ~ 8450 1400
Wire Wire Line
	8850 1400 8450 1400
$Comp
L Device:C C12
U 1 1
P 8850 1250
F 0 "C12" H 8965 1296 50  0000 L CNN
F 1 "10n" H 8965 1205 50  0000 L CNN
F 2 "Capacitor_SMD:C_0603_1608Metric" H 8888 1100 50  0001 C CNN
F 3 "~" H 8850 1250 50  0001 C CNN
	1    8850 1250
	1    0    0    -1  
$EndComp
$Comp
L Device:C C9
U 1 1
P 8450 1250
F 0 "C9" H 8565 1296 50  0000 L CNN
F 1 "100n" H 8565 1205 50  0000 L CNN
F 2 "Capacitor_SMD:C_0603_1608Metric" H 8488 1100 50  0001 C CNN
F 3 "~" H 8450 1250 50  0001 C CNN
	1    8450 1250
	1    0    0    -1  
$EndComp
Wire Wire Line
	8600 2100 8600 2300
Wire Wire Line
	8300 1800 8600 1800
Connection ~ 8600 2300
$Comp
L Device:C C10
U 1 1
P 8600 2450
F 0 "C10" H 8715 2496 50  0000 L CNN
F 1 "10u" H 8715 2405 50  0000 L CNN
F 2 "Capacitor_SMD:C_0603_1608Metric" H 8638 2300 50  0001 C CNN
F 3 "~" H 8600 2450 50  0001 C CNN
	1    8600 2450
	1    0    0    -1  
$EndComp
$Comp
L Device:C C13
U 1 1
P 8950 2450
F 0 "C13" H 9065 2496 50  0000 L CNN
F 1 "100n" H 9065 2405 50  0000 L CNN
F 2 "Capacitor_SMD:C_0603_1608Metric" H 8988 2300 50  0001 C CNN
F 3 "~" H 8950 2450 50  0001 C CNN
	1    8950 2450
	1    0    0    -1  
$EndComp
Wire Wire Line
	8600 2600 8950 2600
Connection ~ 8950 2600
Wire Wire Line
	8600 2300 8950 2300
Connection ~ 8950 2300
$Comp
L power:GND #PWR025
U 1 1
P 8950 2600
F 0 "#PWR025" H 8950 2350 50  0001 C CNN
F 1 "GND" H 8955 2427 50  0000 C CNN
F 2 "" H 8950 2600 50  0001 C CNN
F 3 "" H 8950 2600 50  0001 C CNN
	1    8950 2600
	1    0    0    -1  
$EndComp
$Comp
L power:+1V2 #PWR024
U 1 1
P 8950 2300
F 0 "#PWR024" H 8950 2150 50  0001 C CNN
F 1 "+1V2" H 8965 2473 50  0000 C CNN
F 2 "" H 8950 2300 50  0001 C CNN
F 3 "" H 8950 2300 50  0001 C CNN
	1    8950 2300
	1    0    0    -1  
$EndComp
$Comp
L Device:R_US R8
U 1 1
P 8600 1950
F 0 "R8" H 8668 1996 50  0000 L CNN
F 1 "100R" H 8668 1905 50  0000 L CNN
F 2 "Resistor_SMD:R_0805_2012Metric" V 8640 1940 50  0001 C CNN
F 3 "~" H 8600 1950 50  0001 C CNN
	1    8600 1950
	1    0    0    -1  
$EndComp
$Comp
L power:GND #PWR017
U 1 1
P 7400 2100
F 0 "#PWR017" H 7400 1850 50  0001 C CNN
F 1 "GND" H 7405 1927 50  0000 C CNN
F 2 "" H 7400 2100 50  0001 C CNN
F 3 "" H 7400 2100 50  0001 C CNN
	1    7400 2100
	1    0    0    -1  
$EndComp
Connection ~ 7400 1800
$Comp
L Device:C C7
U 1 1
P 7400 1950
F 0 "C7" H 7515 1996 50  0000 L CNN
F 1 "100n" H 7515 1905 50  0000 L CNN
F 2 "Capacitor_SMD:C_0603_1608Metric" H 7438 1800 50  0001 C CNN
F 3 "~" H 7400 1950 50  0001 C CNN
	1    7400 1950
	1    0    0    -1  
$EndComp
Wire Wire Line
	7650 1800 7400 1800
$Comp
L power:+3V3 #PWR016
U 1 1
P 7400 1800
F 0 "#PWR016" H 7400 1650 50  0001 C CNN
F 1 "+3V3" H 7415 1973 50  0000 C CNN
F 2 "" H 7400 1800 50  0001 C CNN
F 3 "" H 7400 1800 50  0001 C CNN
	1    7400 1800
	1    0    0    -1  
$EndComp
Wire Wire Line
	8100 1800 7950 1800
$Comp
L Device:D_Schottky D3
U 1 1
P 7800 1800
F 0 "D3" H 7800 1550 50  0000 C CNN
F 1 "MBR130" H 7800 1650 50  0000 C CNN
F 2 "Diode_SMD:D_SOD-123" H 7800 1800 50  0001 C CNN
F 3 "~" H 7800 1800 50  0001 C CNN
	1    7800 1800
	-1   0    0    1   
$EndComp
$Comp
L FPGA_Lattice:ICE40UP5K-SG48ITR U4
U 4 1
P 8200 2200
F 0 "U4" H 8150 1500 50  0000 L CNN
F 1 "ICE40UP5K-SG48ITR" H 7800 1400 50  0000 L CNN
F 2 "Package_DFN_QFN:QFN-48-1EP_7x7mm_P0.5mm_EP5.6x5.6mm" H 8200 850 50  0001 C CNN
F 3 "http://www.latticesemi.com/Products/FPGAandCPLD/iCE40Ultra" H 7800 3200 50  0001 C CNN
	4    8200 2200
	1    0    0    -1  
$EndComp
$Comp
L power:GND #PWR019
U 1 1
P 8200 2600
F 0 "#PWR019" H 8200 2350 50  0001 C CNN
F 1 "GND" H 8205 2427 50  0000 C CNN
F 2 "" H 8200 2600 50  0001 C CNN
F 3 "" H 8200 2600 50  0001 C CNN
	1    8200 2600
	1    0    0    -1  
$EndComp
Wire Notes Line
	7050 6350 7050 600 
Wire Notes Line
	7050 600  4250 600 
Wire Notes Line
	4250 600  4250 6350
Wire Notes Line
	4250 6350 7050 6350
Text Notes 4300 750  0    79   ~ 0
RGB LEDs
Wire Notes Line
	7150 600  11100 600 
Wire Notes Line
	7150 6350 11100 6350
Wire Notes Line
	600  2600 4150 2600
Wire Notes Line
	4150 2600 4150 6350
Wire Notes Line
	4150 6350 600  6350
Wire Notes Line
	600  6350 600  2600
Wire Notes Line
	600  7650 6850 7650
Wire Notes Line
	6850 7650 6850 6550
Wire Notes Line
	6850 6550 600  6550
Wire Notes Line
	600  6550 600  7650
Text Notes 650  6700 0    79   ~ 0
I/O and Debug Ports
Text Label 3000 7150 3    50   ~ 0
GPIO_1
$Comp
L Connector:TestPoint TP3
U 1 1
P 3000 7150
F 0 "TP3" H 2942 7176 50  0000 R CNN
F 1 "TP" H 2942 7267 50  0000 R CNN
F 2 "TestPoint:TestPoint_Pad_D2.0mm" H 3200 7150 50  0001 C CNN
F 3 "~" H 3200 7150 50  0001 C CNN
	1    3000 7150
	1    0    0    -1  
$EndComp
$Comp
L Connector:TestPoint TP11
U 1 1
P 3900 7150
F 0 "TP11" H 3842 7176 50  0000 R CNN
F 1 "TP" H 3842 7267 50  0000 R CNN
F 2 "TestPoint:TestPoint_Pad_D2.0mm" H 4100 7150 50  0001 C CNN
F 3 "~" H 4100 7150 50  0001 C CNN
	1    3900 7150
	1    0    0    -1  
$EndComp
$Comp
L Connector:TestPoint TP10
U 1 1
P 3600 7150
F 0 "TP10" H 3542 7176 50  0000 R CNN
F 1 "TP" H 3542 7267 50  0000 R CNN
F 2 "TestPoint:TestPoint_Pad_D2.0mm" H 3800 7150 50  0001 C CNN
F 3 "~" H 3800 7150 50  0001 C CNN
	1    3600 7150
	1    0    0    -1  
$EndComp
$Comp
L Connector:TestPoint TP7
U 1 1
P 3300 7150
F 0 "TP7" H 3242 7176 50  0000 R CNN
F 1 "TP" H 3242 7267 50  0000 R CNN
F 2 "TestPoint:TestPoint_Pad_D2.0mm" H 3500 7150 50  0001 C CNN
F 3 "~" H 3500 7150 50  0001 C CNN
	1    3300 7150
	1    0    0    -1  
$EndComp
Text Label 3900 7150 3    50   ~ 0
GPIO_4
Text Label 3600 7150 3    50   ~ 0
GPIO_3
Text Label 3300 7150 3    50   ~ 0
GPIO_2
$Comp
L power:GND #PWR0106
U 1 1
P 2050 7350
F 0 "#PWR0106" H 2050 7100 50  0001 C CNN
F 1 "GND" H 2055 7177 50  0000 C CNN
F 2 "" H 2050 7350 50  0001 C CNN
F 3 "" H 2050 7350 50  0001 C CNN
	1    2050 7350
	1    0    0    -1  
$EndComp
$Comp
L Connector:TestPoint TP5
U 1 1
P 2050 7350
F 0 "TP5" H 2108 7468 50  0000 L CNN
F 1 "TP_GND" H 2108 7377 50  0000 L CNN
F 2 "TestPoint:TestPoint_Pad_D2.0mm" H 2250 7350 50  0001 C CNN
F 3 "~" H 2250 7350 50  0001 C CNN
	1    2050 7350
	1    0    0    -1  
$EndComp
$Comp
L Connector:TestPoint TP4
U 1 1
P 2050 6950
F 0 "TP4" H 1992 6976 50  0000 R CNN
F 1 "TP_3V3" H 1992 7067 50  0000 R CNN
F 2 "TestPoint:TestPoint_Pad_D2.0mm" H 2250 6950 50  0001 C CNN
F 3 "~" H 2250 6950 50  0001 C CNN
	1    2050 6950
	-1   0    0    1   
$EndComp
$Comp
L power:+3V3 #PWR0105
U 1 1
P 2050 6950
F 0 "#PWR0105" H 2050 6800 50  0001 C CNN
F 1 "+3V3" H 2065 7123 50  0000 C CNN
F 2 "" H 2050 6950 50  0001 C CNN
F 3 "" H 2050 6950 50  0001 C CNN
	1    2050 6950
	1    0    0    -1  
$EndComp
$Comp
L power:GND #PWR0104
U 1 1
P 1600 7350
F 0 "#PWR0104" H 1600 7100 50  0001 C CNN
F 1 "GND" H 1605 7177 50  0000 C CNN
F 2 "" H 1600 7350 50  0001 C CNN
F 3 "" H 1600 7350 50  0001 C CNN
	1    1600 7350
	1    0    0    -1  
$EndComp
$Comp
L Connector:TestPoint TP2
U 1 1
P 1600 7350
F 0 "TP2" H 1658 7468 50  0000 L CNN
F 1 "TP_GND" H 1658 7377 50  0000 L CNN
F 2 "TestPoint:TestPoint_Pad_D2.0mm" H 1800 7350 50  0001 C CNN
F 3 "~" H 1800 7350 50  0001 C CNN
	1    1600 7350
	1    0    0    -1  
$EndComp
$Comp
L Connector:TestPoint TP1
U 1 1
P 1600 6950
F 0 "TP1" H 1542 6976 50  0000 R CNN
F 1 "TP_3V3" H 1542 7067 50  0000 R CNN
F 2 "TestPoint:TestPoint_Pad_D2.0mm" H 1800 6950 50  0001 C CNN
F 3 "~" H 1800 6950 50  0001 C CNN
	1    1600 6950
	-1   0    0    1   
$EndComp
$Comp
L power:+3V3 #PWR0103
U 1 1
P 1600 6950
F 0 "#PWR0103" H 1600 6800 50  0001 C CNN
F 1 "+3V3" H 1615 7123 50  0000 C CNN
F 2 "" H 1600 6950 50  0001 C CNN
F 3 "" H 1600 6950 50  0001 C CNN
	1    1600 6950
	1    0    0    -1  
$EndComp
$EndSCHEMATC
